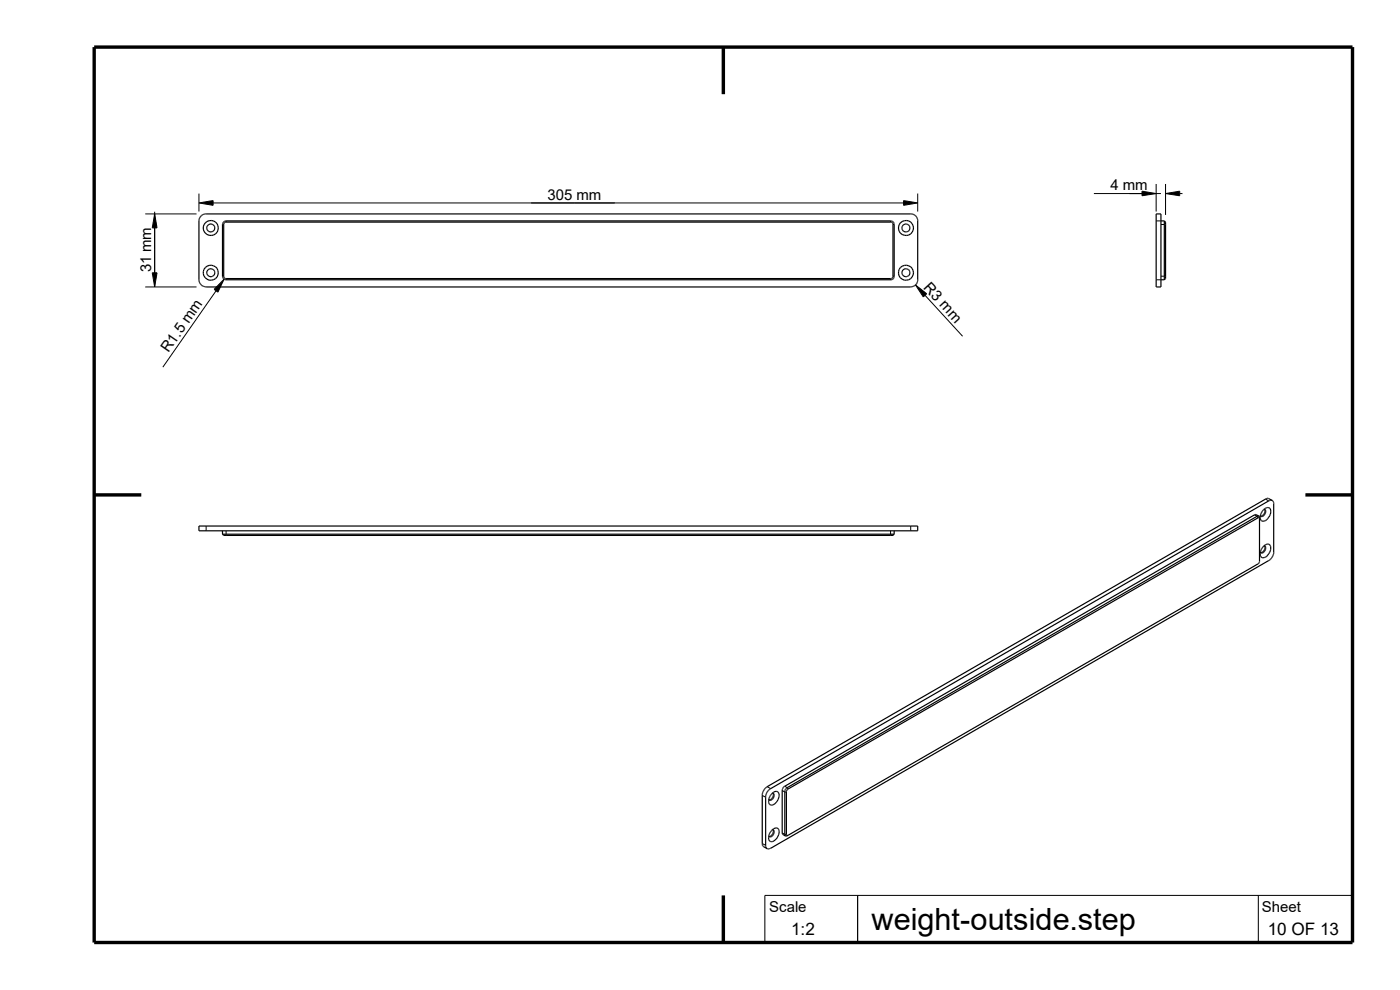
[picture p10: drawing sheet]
<svg xmlns="http://www.w3.org/2000/svg" width="297mm" height="210mm" viewBox="0 0 297 210" stroke-linecap="round" stroke-linejoin="round" font-family="sans-serif">
<g fill="none" stroke="#000" stroke-width=".25">
<path d="M42.8 45.6l.7-.2h150a1.51 1.51 0 0 1 1.2 1.2v13a1.55 1.55 0 0 1-1.5 1.3l-149.6-.1a1.59 1.59 0 0 1-1.3-.9l-.1-13.2 .2-.6zM47.4 47.2l.3-.3h141.4a.71 .71 0 0 1 .6 .6v11.3l-.1 .3-.5 .3h-141.3l-.4-.3-.2-.4v-11.2zM47.5 47.3v11.6M47.7 59.1h.1M47.8 46.9h.1M189.1 46.9h.1M189.2 59v.1M189.3 47.2l-.2-.1h-141.3l-.3 .3M189.3 47.2h.1M189.3 46.9h.1M189.3 47.2l.1 .3v11.3l-.3 .3h-141.3l-.3-.3M189.6 47.2v.1"/>
<path d="M189.7 47.4h.1M245.3 45.4h1v15.5h-1zM246.3 59.4h.7M246.3 46.9h.7M247 46.9l.3 .2v12l-.3 .3M247 46.9v12.5M42.2 111.6h152.5v1h-152.5zM47.2 112.6v.7M47.2 113.3l.3 .3h141.9l.3-.3M47.2 113.3h142.5M189.7 112.6v.7M266.4 109.1v.1"/>
<path d="M266.9 119.6l-99.7 57.6M266.9 119.6h.1M267 109.8h.1M267.1 109.5l-.6-.3h-.4l-99.7 57.6-.5 .7v9.3l.7 .5 .6-.1M267.1 109.5h-.4l-99.7 57.6-.5 .7v9.4l.2 .2M267.1 119.5l-.2 .1M267.1 109.5h.1M267.1 119.4v.1M267.1 109.5l.1 .1M267.2 109.6v9.6l-.1 .2M267.2 109.6h.1M267.2 109.9l-.3-.1-99.8 57.7"/>
<path d="M267.4 117.1v.1M267.4 117.2h.3M267.7 117.2h.1M267.9 116.1a.97 .97 0 0 1 1.6-.4 2.03 2.03 0 0 1-1.7 2.6 1.48 1.48 0 0 1 0-2.1zM268 108.2a.98 .98 0 0 1 1.5-.3 1.98 1.98 0 0 1-1.7 2.6 1.48 1.48 0 0 1 0-2.1zM268.1 115.8h.2a.91 .91 0 0 1 .1 1 .91 .91 0 0 1-.9 .5M268.1 108h.2M268.3 108v.1a.89 .89 0 0 1-.4 1.5h-.3l-.2-.2M268.3 108l.1 .5-.2 .5-.3 .3-.5 .2M268.3 115.8v.1a1.16 1.16 0 0 1-.5 1.3M269.9 106.2l-.7 .1-105.8 61-.6 .7-.4 .8 .2 11.1 .2 .2 .7-.1 105.8-61.1 .5-.5 .4-1v-10.8l-.1-.3M269.9 106.2l-.7-.5-.6 .1-105.8 61.1-.7 .6-.4 1v10.7l.2 .3 .8 .5"/>
<path d="M269.9 106.2l.1 .1M270 106.3h.1M161.8 179.4v.1M162.4 179.6l.1 .1M162.5 179.8h.1M163.1 177.4l.1 .1M163.8 176.1a.82 .82 0 0 1 1.1-.4 .82 .82 0 0 1 .4 1 1.98 1.98 0 0 1-1.8 1.8l-.2-.1a1.94 1.94 0 0 1 .3-2.1zM163.9 168.2a.79 .79 0 0 1 .9-.3 .79 .79 0 0 1 .5 .8 2.04 2.04 0 0 1-1.8 2.1l-.4-.5v-.7M163.9 176a.63 .63 0 0 1 .4 .6 .63 .63 0 0 1-.3 .6l-.5 .3h-.3M163.9 168.2h.1a.84 .84 0 0 1-.3 1.5l-.2 .1-.3-.1M163.9 168.2v.1M163.9 168.2l-.5 .7-.3 .7"/>
<path d="M164 176l.1 .4-.3 .6-.2 .3-.4 .2M164 168.3l.1 .4-.3 .6-.3 .3-.4 .1M166 176.9v.1M166 167.3h.1M166.1 167.1v.1M166.8 177.1h.1M166.9 177.2h.3M166.9 167.8l-.1 .1M166.9 177.3l-.1 .1M166.9 167.1h.1M167 167.5l-.1 .2v9.5M167 167.5h.1"/>
<path d="M163.2 180v.1"/>
<circle cx="44.7" cy="57.9" r="1.59"/>
<circle cx="44.7" cy="48.4" r="1.6"/>
<circle cx="44.7" cy="57.9" r=".85"/>
<circle cx="44.7" cy="48.4" r=".85"/>
<circle cx="192.2" cy="57.9" r="1.6"/>
<circle cx="192.2" cy="57.8" r=".85"/>
<circle cx="192.2" cy="48.4" r=".85"/>
<circle cx="192.2" cy="48.4" r="1.6"/>
</g>
<g fill="none" stroke="#000" stroke-width=".21">
<path d="M245.3 39v5.9M247.3 39v6.6M30.8 45.4h10.9M32.3 57.9h1l-.5 3zM32.8 45.4l.5 2.9h-1zM32.8 44.9v16M42.2 41.1v3.8M42.2 43.1l3-.6v1.1zM45.2 43.1h146.5M47.2 47.6h.3M47.2 58.6h.3M47.5 59.2l-1.3 2.8-.8-.6z"/>
<path d="M48 46.9v.2M48 59.1v.3M188.9 46.9v.2M188.9 59.1v.3M189.4 47.6h.3M189.4 58.6h.3M191.7 42.5l3 .6-3 .5zM194.7 41.1v3.8M232.1 41.1h14.2M242.3 40.6l3 .5-3 .4zM245.3 46.9h1M245.3 59.4h1"/>
<path d="M246.3 47.6h1M246.3 58.6h1M247.3 41.1l3-.5v.9zM250.3 41.1h.6M30.8 60.9h10.9M45.8 61.7l-11.3 16.2M194.2 60.5l2.4 1.8-.7 .7zM196.3 62.7l7.9 8.6M43.7 111.6v1M48 112.6v1M188.9 112.6v1M193.2 111.6v1"/>
<path d="M266.1 109.2l.6 .3 .2 .4M268.5 105.9l.7 .4M161.7 168.7l.7 .4M161.7 178.9l.7 .4M162.8 166.9l.7 .4M165.9 176.7l.6 .3h.3M165.9 167.7l.6 .3h.3M166.5 166.8l.5 .3 .2 .3M181.9 189.9v10h-19.6v-10h124.6M267 189.9v10"/>
</g>
<path d="M32.3 57.9h1v3h-1zM32.3 45.4h1v2.9h-1zM42.2 42.6h3v1h-3zM45.4 59.3h2.1v2.7h-2.1zM191.7 42.6h3v1h-3zM242.3 40.6h3v.9h-3zM247.3 40.6h3v.9h-3zM194.3 60.5h2.3v2.5h-2.3z" fill="#000"/>
<path d="M20 10h266.9v189.9h-266.9zM153.5 10v10M20 105h10M276.9 105h10M153.5 189.9v10" fill="none" stroke="#000" stroke-width=".72" stroke-linecap="butt"/>
<text font-size="6.5" x="184.9" y="197.3">weight-outside.step</text>
<g font-size="3.6">
<text x="167.8" y="198.4">1:2</text>
<text x="268.9" y="198.4">10 OF 13</text>
</g>
<g font-size="3.2">
<text x="235.6" y="40.3">4 mm</text>
<text x="116.1" y="42.3">305 mm</text>
<text x="32.1" y="57.8" transform="rotate(-90 32.1 57.8)">31 mm</text>
<text x="195.8" y="61.1" transform="rotate(47 195.8 61.1)">R3 mm</text>
<text x="35.7" y="75" transform="rotate(-55 35.7 75)">R1.5 mm</text>
<text x="163.2" y="193.5">Scale</text>
<text x="267.7" y="193.5">Sheet</text>
</g>
</svg>
